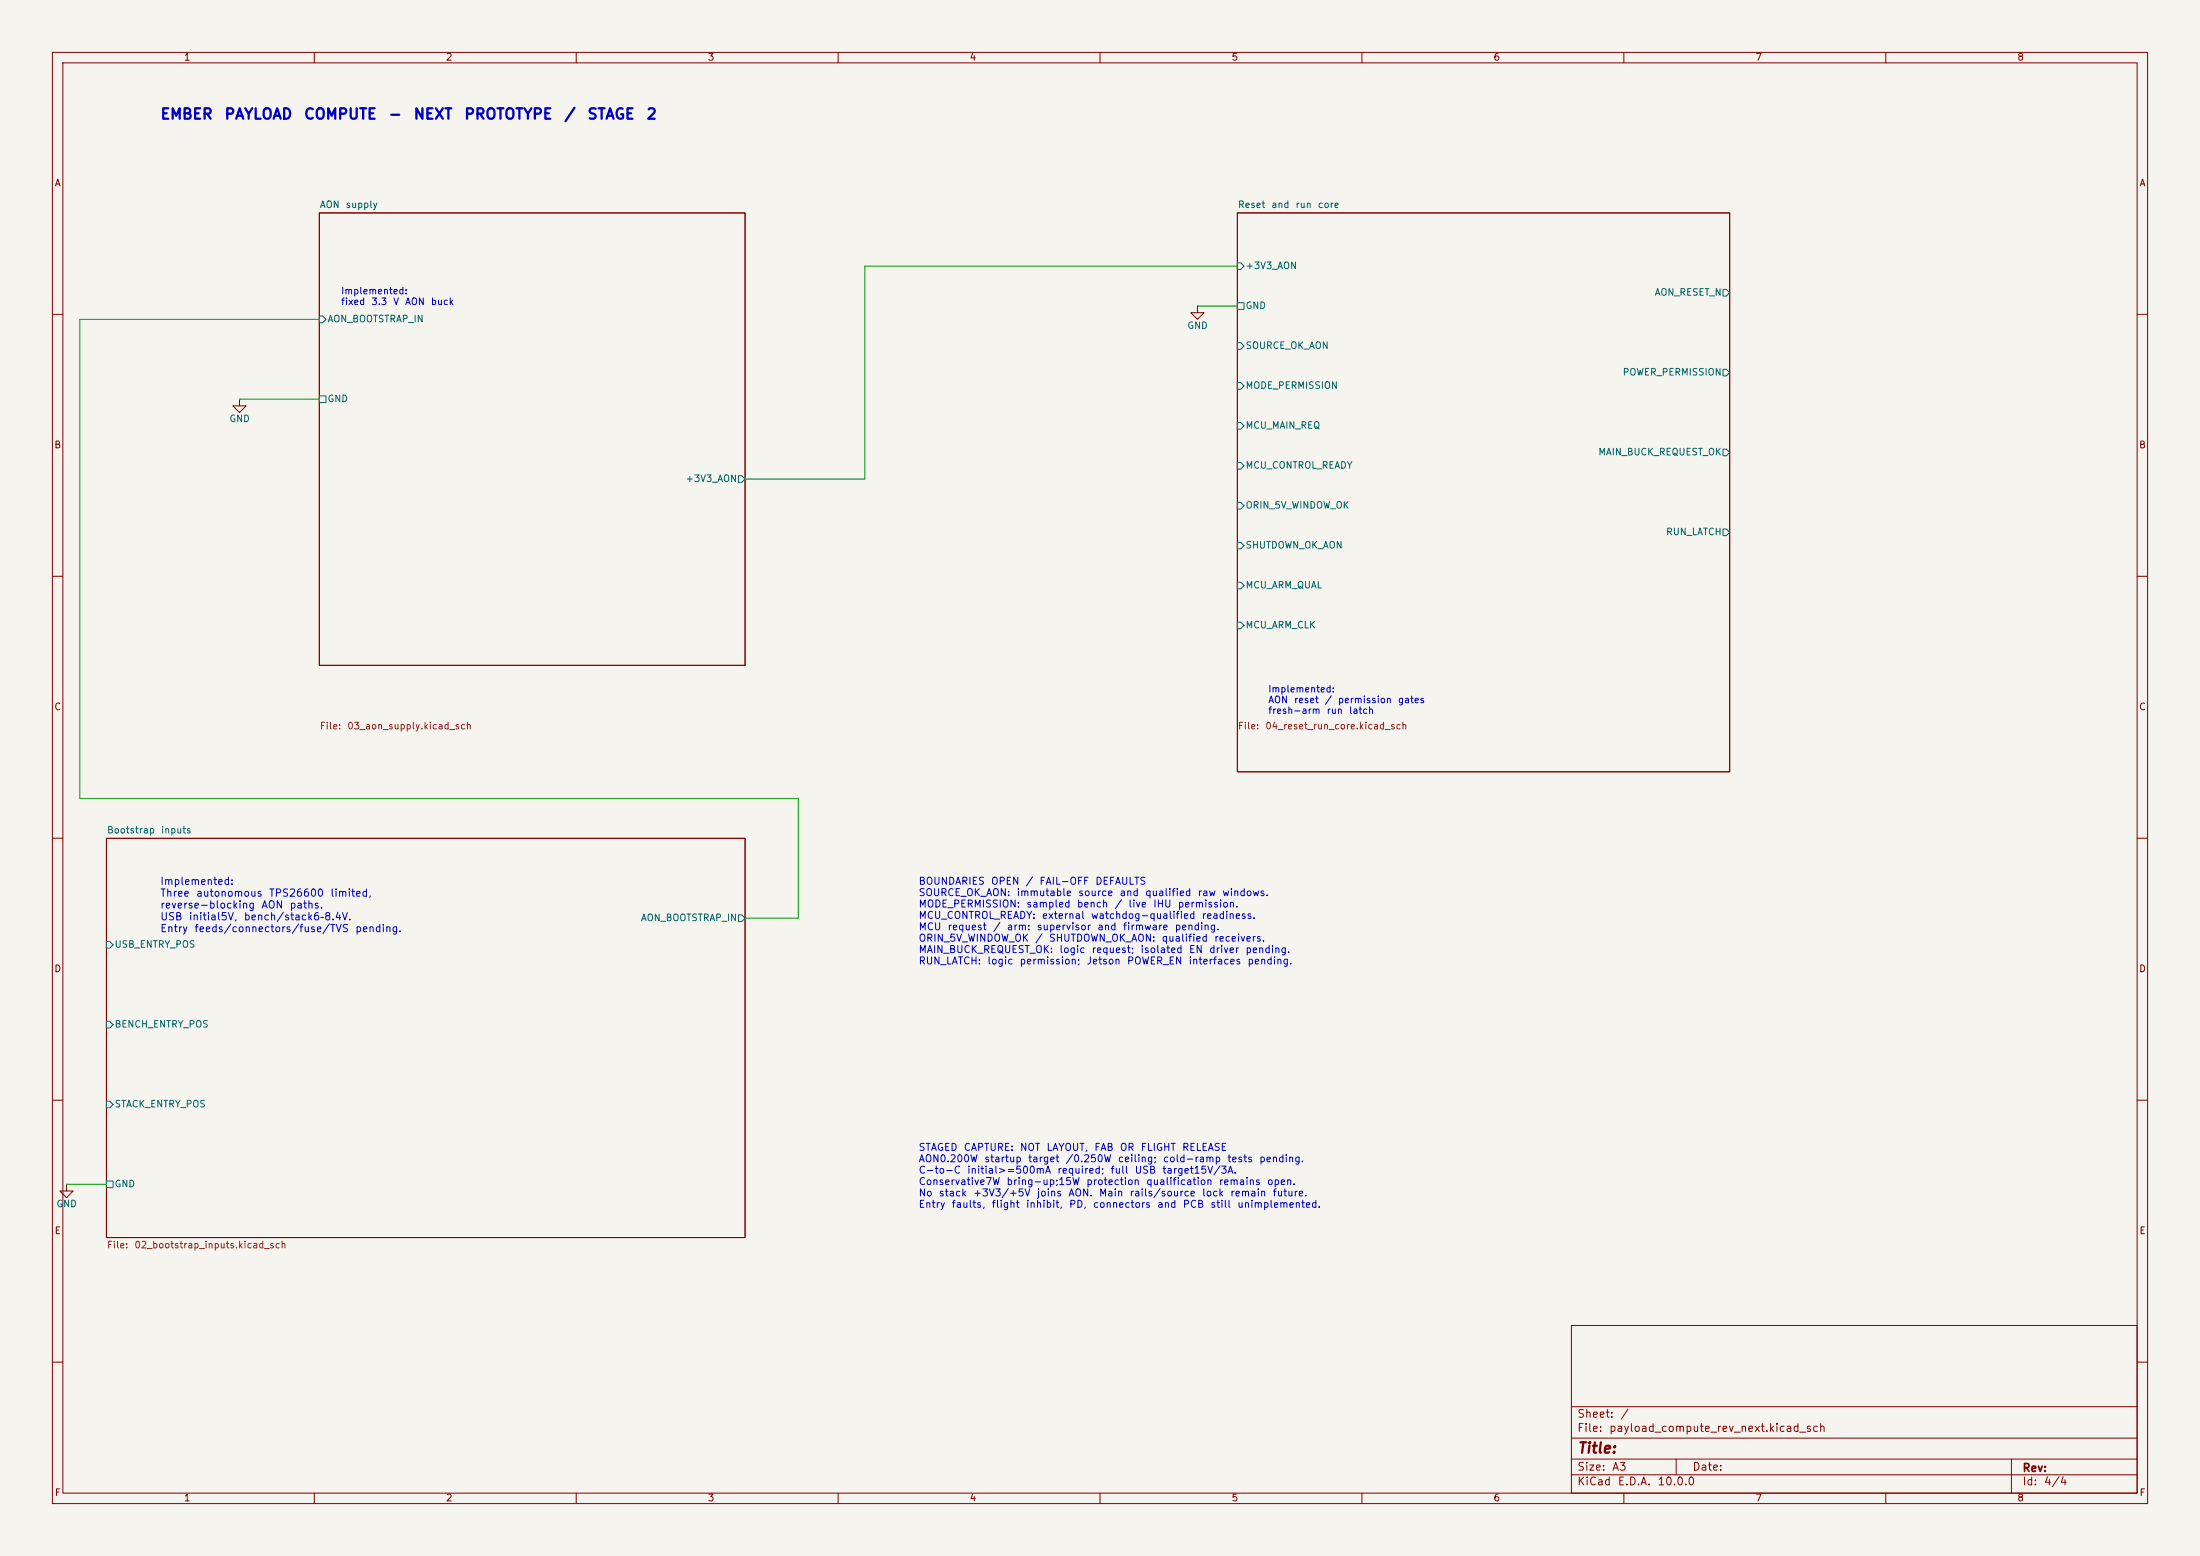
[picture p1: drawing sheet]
<svg xmlns="http://www.w3.org/2000/svg" width="420mm" height="297mm" viewBox="0 0 420 297" stroke-linecap="round" stroke-linejoin="round" font-family="sans-serif">
<path d="M0 0h420v297h-420z" fill="#f5f4ef" stroke="#f5f4ef" stroke-width=".19"/>
<g fill="none" stroke="#840000" stroke-width=".19">
<path d="M10 10h400v277h-400zM12 12h396v273h-396zM60 10v2M110 10v2M160 10v2M210 10v2M260 10v2M310 10v2M360 10v2M61 40.6h81.2v86.4h-81.2zM228.6 58.4v1.3h1.3l-1.3 1.3-1.3-1.3h1.3M228.6 58.4h.1"/>
<path d="M236.2 40.6h94v106.7h-94zM10 60h2M45.7 76.2v1.3h1.3l-1.3 1.2-1.3-1.2h1.3M45.7 76.2h.1M408 60h2M10 110h2M408 110h2M10 160h2M408 160h2M20.3 160h121.9v76.2h-121.9zM10 210h2M408 210h2"/>
<path d="M12.7 226.1v1.2h1.3l-1.3 1.3-1.3-1.3h1.3M12.7 226.1h.1M300 253h108v32h-108zM10 260h2M300 278.5h108M300 274.5h108M300 268.5h108M320 278.5v3M384 278.5v6.5M408 260h2M60 285v2M110 285v2"/>
<path d="M160 285v2M210 285v2M260 285v2M300 281.5h108M310 285v2M360 285v2"/>
</g>
<g fill="none" stroke="#006464" stroke-width=".19">
<path d="M236.2 50.2h.7l.6 .6-.6 .6h-.7zM236.2 57.8h1.3v1.3h-1.3zM328.9 55.2h.7l.6 .7-.6 .6h-.7zM61 60.3h.6l.6 .7-.6 .6h-.6zM61 75.6h1.2v1.2h-1.2zM236.2 65.4h.7l.6 .6-.6 .7h-.7zM236.2 73h.7l.6 .7-.6 .6h-.7zM328.9 70.5h.7l.6 .6-.6 .7h-.7zM141 90.8h.6l.6 .6-.6 .7h-.6zM236.2 80.6h.7l.6 .7-.6 .6h-.7zM236.2 88.3h.7l.6 .6-.6 .6h-.7zM236.2 95.9h.7l.6 .6-.6 .7h-.7z"/>
<path d="M328.9 85.7h.7l.6 .7-.6 .6h-.7zM236.2 103.5h.7l.6 .6-.6 .7h-.7zM236.2 111.1h.7l.6 .7-.6 .6h-.7zM236.2 118.7h.7l.6 .7-.6 .6h-.7zM328.9 101h.7l.6 .6-.6 .6h-.7zM20.3 179.7h.7l.6 .6-.6 .7h-.7zM141 174.6h.6l.6 .7-.6 .6h-.6zM20.3 194.9h.7l.6 .7-.6 .6h-.7zM20.3 210.2h.7l.6 .6-.6 .7h-.7zM20.3 225.4h1.3v1.3h-1.3z"/>
</g>
<path d="M228.6 58.4h7.6M236.2 50.8h-71.1v40.6h-22.9M45.7 76.2h15.3M61 61h-45.8v91.4h137.2v22.9h-10.2M12.7 226.1h7.6" fill="none" stroke="#009600" stroke-width=".19"/>
<g font-size="2" fill="#0000c2">
<text x="30.5" y="23.3">EMBER</text>
<text x="42.7" y="23.3">PAYLOAD</text>
<text x="57.9" y="23.3">COMPUTE</text>
<text x="74" y="23.3">-</text>
<text x="78.8" y="23.3">NEXT</text>
<text x="88.5" y="23.3">PROTOTYPE</text>
<text x="107.6" y="23.3">/</text>
<text x="112" y="23.3">STAGE</text>
<text x="123.3" y="23.3">2</text>
</g>
<text font-size="2" fill="#840000" x="301" y="277.9">Title:</text>
<g font-size="1.5" fill="#840000">
<text x="301" y="273.7">File:</text>
<text x="301" y="271">Sheet:</text>
<text x="307.1" y="273.7">payload_compute_rev_next.kicad_sch</text>
<text x="309.2" y="271">/</text>
<text x="301" y="281.1">Size:</text>
<text x="307.6" y="281.1">A3</text>
<text x="323" y="281.1">Date:</text>
<text x="386" y="281.3">Rev:</text>
<text x="301" y="283.9">KiCad</text>
<text x="308.7" y="283.9">E.D.A.</text>
<text x="316.3" y="283.9">10.0.0</text>
<text x="386" y="283.9">Id:</text>
<text x="390.1" y="283.9">4/4</text>
</g>
<g font-size="1.4" fill="#0000c2">
<text x="30.5" y="169.2">Implemented:</text>
<text x="30.5" y="171.5">Three</text>
<text x="30.5" y="173.8">reverse-blocking</text>
<text x="37.3" y="171.5">autonomous</text>
<text x="49.8" y="173.8">AON</text>
<text x="51.2" y="171.5">TPS26600</text>
<text x="55.2" y="173.8">paths.</text>
<text x="62.9" y="171.5">limited,</text>
<text x="30.5" y="176">USB</text>
<text x="30.5" y="178.3">Entry</text>
<text x="35.9" y="176">initial5V,</text>
<text x="37" y="178.3">feeds/connectors/fuse/TVS</text>
<text x="46.4" y="176">bench/stack6–8.4V.</text>
<text x="67.7" y="178.3">pending.</text>
</g>
<g font-size="1.3" fill="#840000">
<text x="35" y="11.9">1</text>
<text x="85" y="11.9">2</text>
<text x="135" y="11.9">3</text>
<text x="185" y="11.9">4</text>
<text x="235" y="11.9">5</text>
<text x="285" y="11.9">6</text>
<text x="335" y="11.9">7</text>
<text x="385" y="11.9">8</text>
<text x="10.3" y="35.9">A</text>
<text x="408.3" y="35.9">A</text>
<text x="10.3" y="85.9">B</text>
<text x="408.2" y="85.9">B</text>
<text x="10.3" y="135.9">C</text>
<text x="408.2" y="135.9">C</text>
<text x="10.3" y="185.9">D</text>
<text x="408.2" y="185.9">D</text>
<text x="10.3" y="235.9">E</text>
<text x="408.3" y="235.9">E</text>
<text x="10.3" y="285.9">F</text>
<text x="35" y="286.9">1</text>
<text x="85" y="286.9">2</text>
<text x="135" y="286.9">3</text>
<text x="185" y="286.9">4</text>
<text x="235" y="286.9">5</text>
<text x="285" y="286.9">6</text>
<text x="335" y="286.9">7</text>
<text x="385" y="286.9">8</text>
<text x="408.3" y="285.9">F</text>
</g>
<g font-size="1.3" fill="#006464">
<text x="61" y="40">AON</text>
<text x="65.9" y="40">supply</text>
<text x="236.2" y="40">Reset</text>
<text x="242.6" y="40">and</text>
<text x="247.2" y="40">run</text>
<text x="251.5" y="40">core</text>
<text x="237.7" y="51.7">+3V3_AON</text>
<text x="237.7" y="59.3">GND</text>
<text x="315.8" y="56.7">AON_RESET_N</text>
<text x="62.4" y="61.8">AON_BOOTSTRAP_IN</text>
<text x="226.6" y="63.1">GND</text>
<text x="237.7" y="66.9">SOURCE_OK_AON</text>
<text x="309.7" y="72">POWER_PERMISSION</text>
<text x="62.4" y="77.1">GND</text>
<text x="237.7" y="74.5">MODE_PERMISSION</text>
<text x="43.7" y="80.9">GND</text>
<text x="237.7" y="82.1">MCU_MAIN_REQ</text>
<text x="237.7" y="89.8">MCU_CONTROL_READY</text>
<text x="305" y="87.2">MAIN_BUCK_REQUEST_OK</text>
<text x="130.8" y="92.3">+3V3_AON</text>
<text x="237.7" y="97.4">ORIN_5V_WINDOW_OK</text>
<text x="237.7" y="105">SHUTDOWN_OK_AON</text>
<text x="318" y="102.5">RUN_LATCH</text>
<text x="237.7" y="112.6">MCU_ARM_QUAL</text>
<text x="237.7" y="120.2">MCU_ARM_CLK</text>
<text x="20.3" y="159.4">Bootstrap</text>
<text x="30.6" y="159.4">inputs</text>
<text x="122.3" y="176.1">AON_BOOTSTRAP_IN</text>
<text x="21.8" y="181.2">USB_ENTRY_POS</text>
<text x="21.8" y="196.4">BENCH_ENTRY_POS</text>
<text x="21.8" y="211.7">STACK_ENTRY_POS</text>
<text x="21.8" y="226.9">GND</text>
<text x="10.7" y="230.7">GND</text>
</g>
<g font-size="1.3" fill="#0000c2">
<text x="65" y="56.5">Implemented:</text>
<text x="65" y="58.5">fixed</text>
<text x="70.8" y="58.5">3.3</text>
<text x="75" y="58.5">V</text>
<text x="77.2" y="58.5">AON</text>
<text x="82.1" y="58.5">buck</text>
<text x="242" y="132.5">Implemented:</text>
<text x="242" y="134.5">AON</text>
<text x="242" y="136.6">fresh-arm</text>
<text x="246.9" y="134.5">reset</text>
<text x="252.8" y="134.5">/</text>
<text x="253.1" y="136.6">run</text>
<text x="255.3" y="134.5">permission</text>
<text x="257.4" y="136.6">latch</text>
<text x="266.8" y="134.5">gates</text>
<text x="175.3" y="169.2">BOUNDARIES</text>
<text x="175.3" y="171.4">SOURCE_OK_AON:</text>
<text x="175.3" y="173.5">MODE_PERMISSION:</text>
<text x="189.1" y="169.2">OPEN</text>
<text x="194" y="171.4">immutable</text>
<text x="195.7" y="169.2">/</text>
<text x="195.8" y="173.5">sampled</text>
<text x="198.3" y="169.2">FAIL-OFF</text>
<text x="205.5" y="173.5">bench</text>
<text x="205.7" y="171.4">source</text>
<text x="209" y="169.2">DEFAULTS</text>
<text x="212.7" y="173.5">/</text>
<text x="213.6" y="171.4">and</text>
<text x="215.3" y="173.5">live</text>
<text x="218.5" y="171.4">qualified</text>
<text x="220" y="173.5">IHU</text>
<text x="224.7" y="173.5">permission.</text>
<text x="228.5" y="171.4">raw</text>
<text x="233.2" y="171.4">windows.</text>
<text x="175.3" y="175.7">MCU_CONTROL_READY:</text>
<text x="175.3" y="177.9">MCU</text>
<text x="180.8" y="177.9">request</text>
<text x="189.5" y="177.9">/</text>
<text x="192.1" y="177.9">arm:</text>
<text x="197.8" y="177.9">supervisor</text>
<text x="198.8" y="175.7">external</text>
<text x="208.2" y="175.7">watchdog-qualified</text>
<text x="209.4" y="177.9">and</text>
<text x="214.2" y="177.9">firmware</text>
<text x="224.1" y="177.9">pending.</text>
<text x="229.3" y="175.7">readiness.</text>
<text x="175.3" y="180.1">ORIN_5V_WINDOW_OK</text>
<text x="175.3" y="182.2">MAIN_BUCK_REQUEST_OK:</text>
<text x="175.3" y="184.4">RUN_LATCH:</text>
<text x="188.4" y="184.4">logic</text>
<text x="194.5" y="184.4">permission;</text>
<text x="197.5" y="180.1">/</text>
<text x="200.1" y="180.1">SHUTDOWN_OK_AON:</text>
<text x="202.1" y="182.2">logic</text>
<text x="207.3" y="184.4">Jetson</text>
<text x="208.3" y="182.2">request;</text>
<text x="215" y="184.4">POWER_EN</text>
<text x="217.6" y="182.2">isolated</text>
<text x="221.7" y="180.1">qualified</text>
<text x="226.8" y="184.4">interfaces</text>
<text x="226.9" y="182.2">EN</text>
<text x="230.7" y="182.2">driver</text>
<text x="231.7" y="180.1">receivers.</text>
<text x="237.6" y="182.2">pending.</text>
<text x="238" y="184.4">pending.</text>
<text x="175.3" y="220">STAGED</text>
<text x="183.9" y="220">CAPTURE:</text>
<text x="194.6" y="220">NOT</text>
<text x="199.7" y="220">LAYOUT,</text>
<text x="208.8" y="220">FAB</text>
<text x="213.7" y="220">OR</text>
<text x="217.7" y="220">FLIGHT</text>
<text x="225.6" y="220">RELEASE</text>
<text x="175.3" y="222.2">AON0.200W</text>
<text x="175.3" y="224.3">C-to-C</text>
<text x="175.3" y="226.5">Conservative7W</text>
<text x="184.5" y="224.3">initial&gt;=500mA</text>
<text x="187.8" y="222.2">startup</text>
<text x="192" y="226.5">bring-up;15W</text>
<text x="196.1" y="222.2">target</text>
<text x="201.7" y="224.3">required;</text>
<text x="203.3" y="222.2">/0.250W</text>
<text x="207.3" y="226.5">protection</text>
<text x="211.9" y="224.3">full</text>
<text x="213.3" y="222.2">ceiling;</text>
<text x="216.5" y="224.3">USB</text>
<text x="218.7" y="226.5">qualification</text>
<text x="221.8" y="224.3">target15V/3A.</text>
<text x="221.9" y="222.2">cold-ramp</text>
<text x="232.6" y="226.5">remains</text>
<text x="234.2" y="222.2">tests</text>
<text x="240.3" y="222.2">pending.</text>
<text x="241.8" y="226.5">open.</text>
<text x="175.3" y="228.7">No</text>
<text x="175.3" y="230.9">Entry</text>
<text x="179.1" y="228.7">stack</text>
<text x="181.6" y="230.9">faults,</text>
<text x="185.7" y="228.7">+3V3/+5V</text>
<text x="189.2" y="230.9">flight</text>
<text x="195.8" y="230.9">inhibit,</text>
<text x="197.8" y="228.7">joins</text>
<text x="203.8" y="228.7">AON.</text>
<text x="204" y="230.9">PD,</text>
<text x="208.5" y="230.9">connectors</text>
<text x="209.7" y="228.7">Main</text>
<text x="215.5" y="228.7">rails/source</text>
<text x="220.8" y="230.9">and</text>
<text x="225.7" y="230.9">PCB</text>
<text x="229.3" y="228.7">lock</text>
<text x="231" y="230.9">still</text>
<text x="234.7" y="228.7">remain</text>
<text x="236.1" y="230.9">unimplemented.</text>
<text x="242.8" y="228.7">future.</text>
</g>
<g font-size="1.3" fill="#725600">
<text x="61" y="139.5">File:</text>
<text x="66.2" y="139.5">03_aon_supply.kicad_sch</text>
<text x="236.2" y="139.5">File:</text>
<text x="241.4" y="139.5">04_reset_run_core.kicad_sch</text>
<text x="20.3" y="238.6">File:</text>
<text x="25.5" y="238.6">02_bootstrap_inputs.kicad_sch</text>
</g>
</svg>
